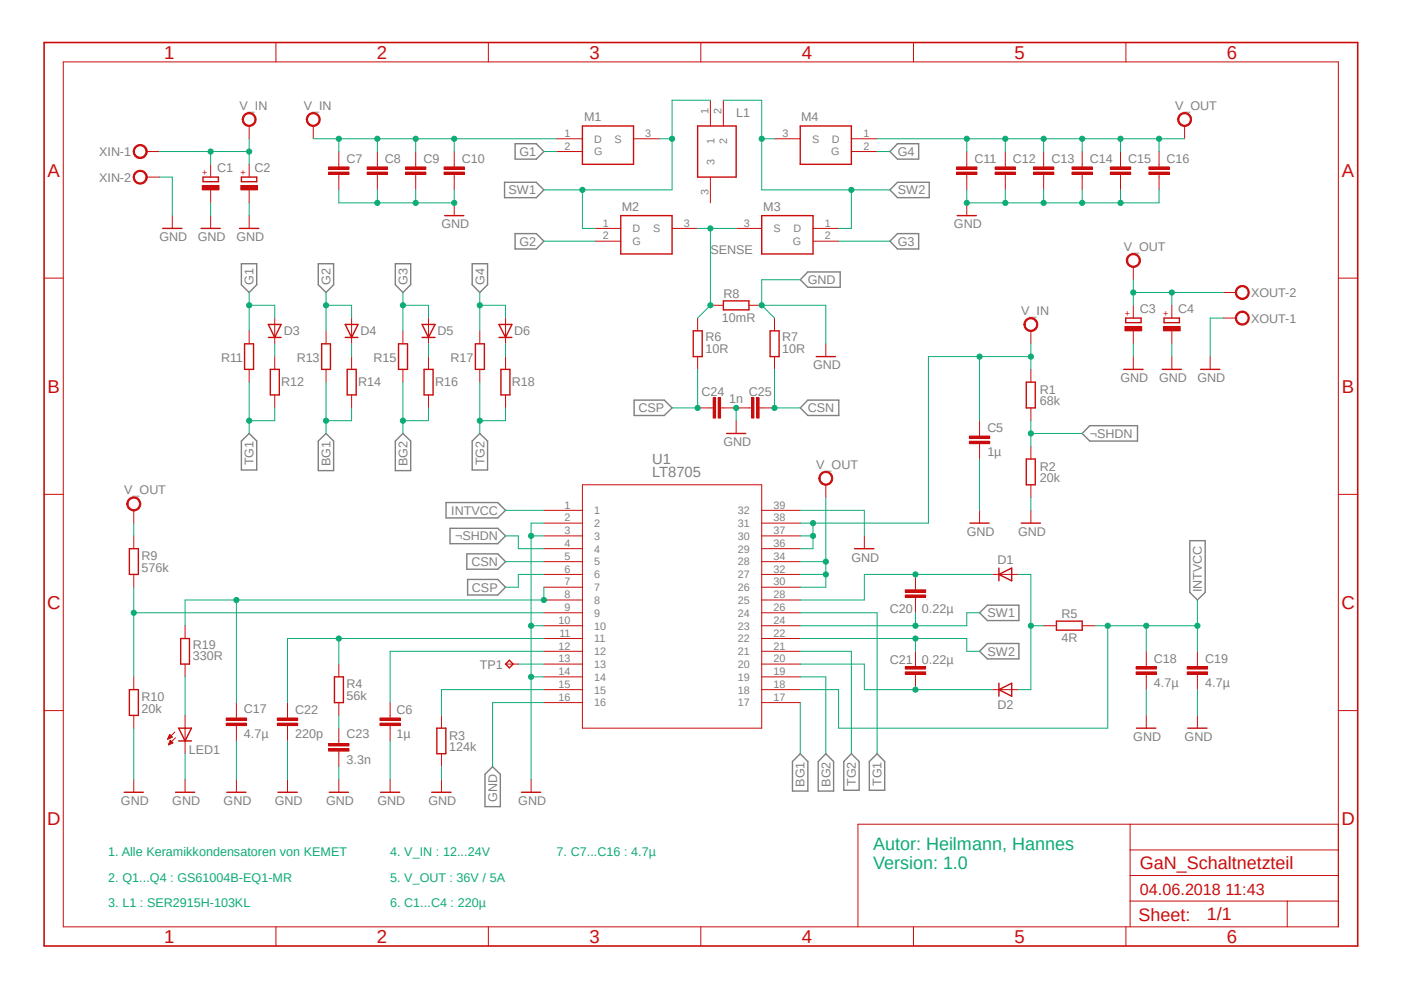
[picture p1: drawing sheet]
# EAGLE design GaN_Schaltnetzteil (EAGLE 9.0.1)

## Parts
C1  220µ  CPOL-EUG  [PANASONIC_G]
C2  220µ  CPOL-EUG  [PANASONIC_G]
C3  220µ  CPOL-EUG  [PANASONIC_G]
C4  220µ  CPOL-EUG  [PANASONIC_G]
C5  1µ  C-EUC1206K  [C1206K]
C6  1µ  C-EUC1206K  [C1206K]
C7  4.7µ  C-EUC1206K  [C1206K]
C8  4.7µ  C-EUC1206K  [C1206K]
C9  4.7µ  C-EUC1206K  [C1206K]
C10  4.7µ  C-EUC1206K  [C1206K]
C11  4.7µ  C-EUC1206K  [C1206K]
C12  4.7µ  C-EUC1206K  [C1206K]
C13  4.7µ  C-EUC1206K  [C1206K]
C14  4.7µ  C-EUC1206K  [C1206K]
C15  4.7µ  C-EUC1206K  [C1206K]
C16  4.7µ  C-EUC1206K  [C1206K]
C17  4.7µ  C-EUC1206K  [C1206K]
C18  4.7µ  C-EUC1206K  [C1206K]
C19  4.7µ  C-EUC1206K  [C1206K]
C20  0.22µ  C-EUC1206K  [C1206K]
C21  0.22µ  C-EUC1206K  [C1206K]
C22  220p  C-EUC1206K  [C1206K]
C23  3.3n  C-EUC1206K  [C1206K]
C24  1n  C-EUC1206K  [C1206K]
C25  1n  C-EUC1206K  [C1206K]
D1  GF1  [SMA-DO214AC]
D2  GF1  [SMA-DO214AC]
D3  GF1  [SMA-DO214AC]
D4  GF1  [SMA-DO214AC]
D5  GF1  [SMA-DO214AC]
D6  GF1  [SMA-DO214AC]
L1  SER2915H-103KL  [SER2900]
LED1  LEDSMT1206  [1206]
M1  GS61004B-E01-MR  [GS61004B-E01-MR]
M2  GS61004B-E01-MR  [GS61004B-E01-MR]
M3  GS61004B-E01-MR  [GS61004B-E01-MR]
M4  GS61004B-E01-MR  [GS61004B-E01-MR]
R1  68k  R-EU_R1206  [R1206]
R2  20k  R-EU_R1206  [R1206]
R3  124k  R-EU_R1206  [R1206]
R4  56k  R-EU_R1206  [R1206]
R5  4R  R-EU_R1206  [R1206]
R6  10R  R-EU_R1206  [R1206]
R7  10R  R-EU_R1206  [R1206]
R8  10mR  R-EU_R1206  [R1206]
R9  576k  R-EU_R1206  [R1206]
R10  20k  R-EU_R1206  [R1206]
R11  R-EU_R1206  [R1206]
R12  R-EU_R1206  [R1206]
R13  R-EU_R1206  [R1206]
R14  R-EU_R1206  [R1206]
R15  R-EU_R1206  [R1206]
R16  R-EU_R1206  [R1206]
R17  R-EU_R1206  [R1206]
R18  R-EU_R1206  [R1206]
R19  330R  R-EU_R1206  [R1206]
TP1  TPTP08R  [TP08R]
U1  LT8705  [TSSOP-38_FE/AB]
XIN  INPUT  W237-102  [W237-102]
XOUT  OUTPUT  W237-102  [W237-102]

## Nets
BG1: R13.1 R14.1 U1.17
BG2: R15.1 R16.1 U1.19
BOOST1: C20.1 D1.K(C) U1.28
BOOST2: C21.1 D2.K(C) U1.20
CSN: C25.2 R7.1 U1.5
CSP: C24.1 R6.1 U1.6
G1: D3.A M1.2(G) R11.2
G2: D4.A M2.2(G) R13.2
G3: D5.A M3.2(G) R15.2
G4: D6.A M4.2(G) R17.2
GND: C1.- C2.- C3.- C4.- C5.2 C6.2 C7.2 C8.2 C9.2 C10.2 C11.2 C12.2 C13.2 C14.2 C15.2 C16.2 C17.2 C18.2 C19.2 C22.2 C23.2 C24.2 C25.1 LED1.C R2.2 R3.1 R7.2 R8.1 R10.2 U1.2 U1.3 U1.10 U1.14 U1.16 U1.39 XIN.2 XOUT.1
INTVCC: C18.1 C19.1 R5.1 U1.1 U1.18
N$1: LED1.A R19.1
N$2: D3.K(C) R12.2
N$6: D4.K(C) R14.2
N$8: TP1.TP U1.13
N$10: C6.1 U1.12
N$11: R3.2 U1.15
N$12: C23.1 R4.2
N$13: D5.K(C) R16.2
N$14: C22.1 R4.1 U1.11
N$17: D6.K(C) R18.2
N$21: R9.2 R10.1 U1.9
N$22: D1.A D2.A R5.2
N$23: C17.1 R19.2 U1.7 U1.8
SENSE: M2.3(S) M3.3(S) R6.2 R8.2
SW1: C20.2 L1.1 M1.3(S) M2.1(D) U1.24
SW2: C21.2 L1.2 M3.1(D) M4.3(S) U1.22
TG1: R11.1 R12.1 U1.26
TG2: R17.1 R18.1 U1.21
VCC: C1.+ C2.+ C5.1 C7.1 C8.1 C9.1 C10.1 M1.1(D) R1.1 U1.36 U1.37 U1.38 XIN.1 ; supply symbol labelled V_IN
VDD: C3.+ C4.+ C11.1 C12.1 C13.1 C14.1 C15.1 C16.1 M4.1(D) R9.1 U1.30 U1.32 U1.34 XOUT.2 ; supply symbol labelled V_OUT
¬SHDN: R1.2 R2.1 U1.4
Unconnected: L1.3

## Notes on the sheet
- 1. Alle Keramikkondensatoren von KEMET | 4. V_IN : 12...24V | 7. C7...C16 : 4.7µ
- Autor: Heilmann, Hannes
  Version: 1.0
- 2. Q1...Q4 : GS61004B-EQ1-MR | 5. V_OUT : 36V / 5A
- 3. L1 : SER2915H-103KL | 6. C1...C4 : 220µ
